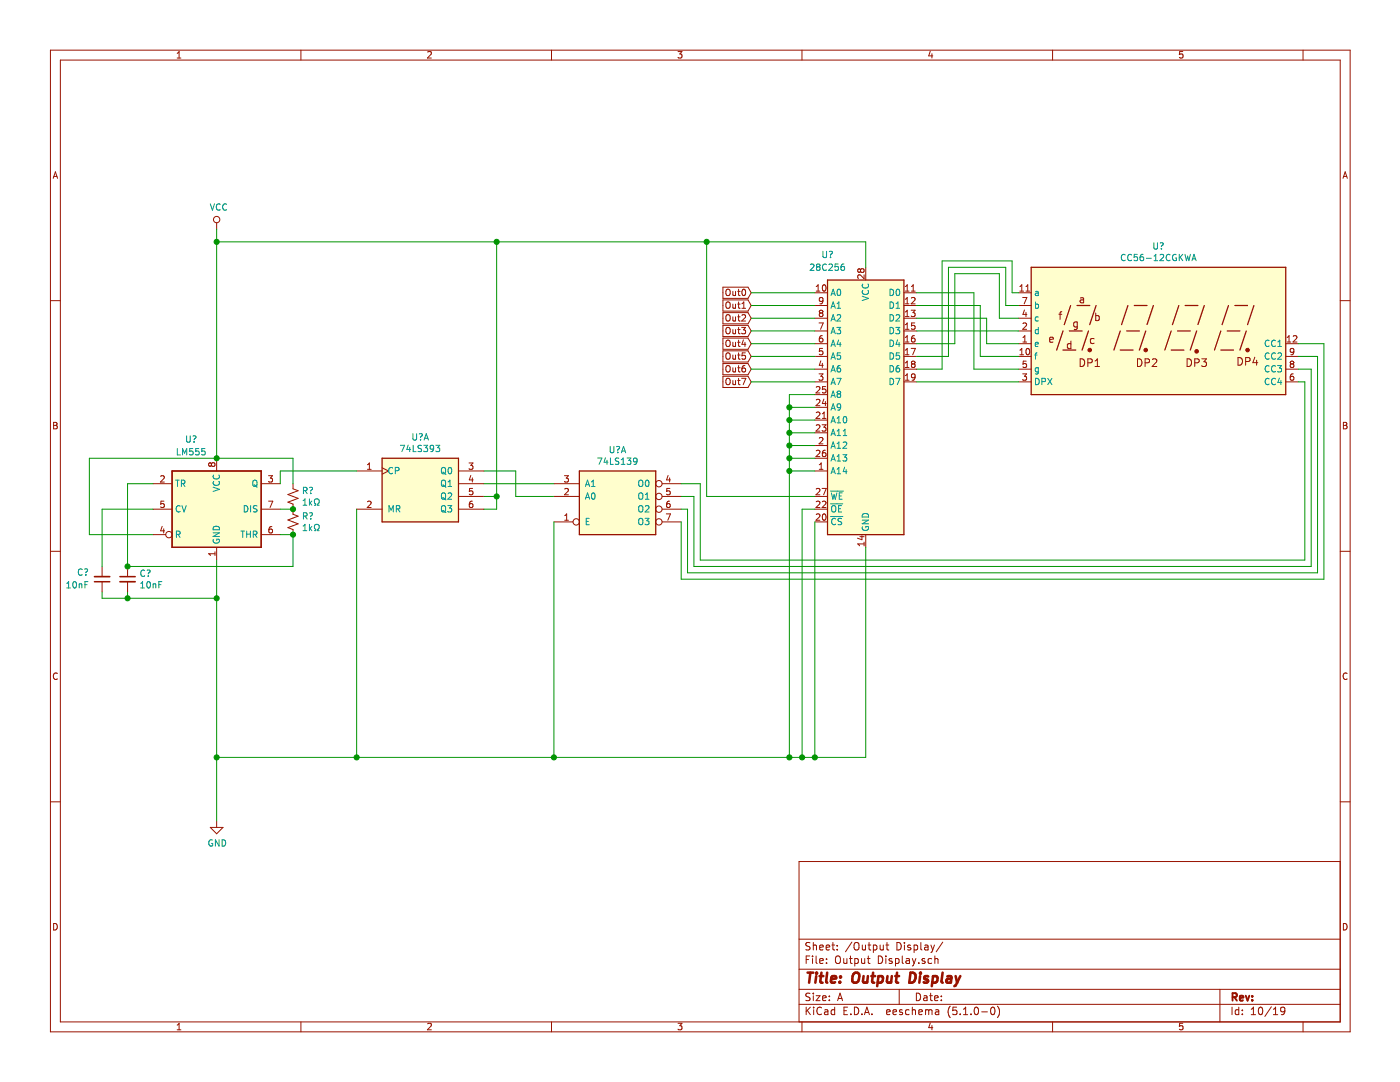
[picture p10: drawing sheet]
EESchema Schematic File Version 4
LIBS:TurtleTTL-cache
EELAYER 29 0
EELAYER END
$Descr A 11000 8500
encoding utf-8
Sheet 10 19
Title "Output Display"
Date ""
Rev ""
Comp ""
Comment1 ""
Comment2 ""
Comment3 ""
Comment4 ""
$EndDescr
$Comp
L Display_Character:CC56-12CGKWA U?
U 1 1
P 9100 2600
F 0 "U?" H 9100 3267 50  0000 C CNN
F 1 "CC56-12CGKWA" H 9100 3176 50  0000 C CNN
F 2 "Display_7Segment:CA56-12CGKWA" H 9100 2000 50  0001 C CNN
F 3 "http://www.kingbright.com/attachments/file/psearch/000/00/00/CC56-12CGKWA(Ver.8A).pdf" H 8670 2630 50  0001 C CNN
	1    9100 2600
	1    0    0    -1  
$EndComp
$Comp
L 74xx:74LS393 U?
U 1 1
P 3300 3800
F 0 "U?" H 3300 4167 50  0000 C CNN
F 1 "74LS393" H 3300 4076 50  0000 C CNN
F 2 "" H 3300 3800 50  0001 C CNN
F 3 "74xx\\74LS393.pdf" H 3300 3800 50  0001 C CNN
	1    3300 3800
	1    0    0    -1  
$EndComp
$Comp
L Memory_EEPROM:28C256 U?
U 1 1
P 6800 3200
F 0 "U?" H 6500 4400 50  0000 C CNN
F 1 "28C256" H 6500 4300 50  0000 C CNN
F 2 "" H 6800 3200 50  0001 C CNN
F 3 "http://ww1.microchip.com/downloads/en/DeviceDoc/doc0006.pdf" H 6800 3200 50  0001 C CNN
	1    6800 3200
	1    0    0    -1  
$EndComp
$Comp
L Device:R_Small_US R?
U 1 1
P 2300 4100
F 0 "R?" H 2368 4146 50  0000 L CNN
F 1 "1kΩ" H 2368 4055 50  0000 L CNN
F 2 "" H 2300 4100 50  0001 C CNN
F 3 "~" H 2300 4100 50  0001 C CNN
	1    2300 4100
	1    0    0    -1  
$EndComp
$Comp
L power:VCC #PWR?
U 1 1
P 1700 1800
F 0 "#PWR?" H 1700 1650 50  0001 C CNN
F 1 "VCC" H 1717 1973 50  0000 C CNN
F 2 "" H 1700 1800 50  0001 C CNN
F 3 "" H 1700 1800 50  0001 C CNN
	1    1700 1800
	1    0    0    -1  
$EndComp
$Comp
L power:GND #PWR?
U 1 1
P 1700 6450
F 0 "#PWR?" H 1700 6200 50  0001 C CNN
F 1 "GND" H 1705 6277 50  0000 C CNN
F 2 "" H 1700 6450 50  0001 C CNN
F 3 "" H 1700 6450 50  0001 C CNN
	1    1700 6450
	1    0    0    -1  
$EndComp
Wire Wire Line
	1700 4400 1700 4700
Connection ~ 1700 5950
Wire Wire Line
	1700 5950 1700 6450
Connection ~ 1700 1900
Wire Wire Line
	1700 1900 1700 1800
Wire Wire Line
	2800 4000 2800 5950
Connection ~ 2800 5950
Wire Wire Line
	2800 5950 1700 5950
Wire Wire Line
	1700 1900 3900 1900
Wire Wire Line
	800  4700 1000 4700
Connection ~ 1700 4700
Wire Wire Line
	1700 4700 1700 5950
Wire Wire Line
	1200 4200 700  4200
Wire Wire Line
	700  4200 700  3600
Wire Wire Line
	700  3600 1700 3600
Connection ~ 1700 3600
Wire Wire Line
	1700 3600 1700 1900
$Comp
L Device:C_Small C?
U 1 1
P 800 4550
F 0 "C?" H 900 4500 50  0000 L CNN
F 1 "10nF" H 900 4600 50  0000 L CNN
F 2 "" H 800 4550 50  0001 C CNN
F 3 "~" H 800 4550 50  0001 C CNN
	1    800  4550
	-1   0    0    1   
$EndComp
$Comp
L Timer:LM555 U?
U 1 1
P 1700 4000
F 0 "U?" H 1500 4550 50  0000 C CNN
F 1 "LM555" H 1500 4450 50  0000 C CNN
F 2 "" H 1700 4000 50  0001 C CNN
F 3 "http://www.ti.com/lit/ds/symlink/lm555.pdf" H 1700 4000 50  0001 C CNN
	1    1700 4000
	1    0    0    -1  
$EndComp
Wire Wire Line
	800  4700 800  4650
Wire Wire Line
	1200 4000 800  4000
Wire Wire Line
	800  4000 800  4450
Wire Wire Line
	1200 3800 1000 3800
Connection ~ 1000 4700
Wire Wire Line
	1000 4700 1700 4700
$Comp
L Device:R_Small_US R?
U 1 1
P 2300 3900
F 0 "R?" H 2368 3946 50  0000 L CNN
F 1 "1kΩ" H 2368 3855 50  0000 L CNN
F 2 "" H 2300 3900 50  0001 C CNN
F 3 "~" H 2300 3900 50  0001 C CNN
	1    2300 3900
	1    0    0    -1  
$EndComp
Wire Wire Line
	2300 4000 2200 4000
Wire Wire Line
	2300 4200 2200 4200
Wire Wire Line
	2200 3800 2200 3700
Wire Wire Line
	2200 3700 2800 3700
Wire Wire Line
	1000 4650 1000 4700
$Comp
L Device:C_Small C?
U 1 1
P 1000 4550
F 0 "C?" H 1092 4596 50  0000 L CNN
F 1 "10nF" H 1092 4505 50  0000 L CNN
F 2 "" H 1000 4550 50  0001 C CNN
F 3 "~" H 1000 4550 50  0001 C CNN
	1    1000 4550
	1    0    0    -1  
$EndComp
Wire Wire Line
	2300 4200 2300 4450
Wire Wire Line
	2300 4450 1000 4450
Wire Wire Line
	1000 3800 1000 4450
Connection ~ 2300 4200
Connection ~ 1000 4450
Connection ~ 2300 4000
Wire Wire Line
	2300 3800 2300 3600
Wire Wire Line
	2300 3600 1700 3600
Wire Wire Line
	4050 3700 3800 3700
Wire Wire Line
	3900 4000 3900 3900
Wire Wire Line
	3900 3900 3800 3900
Wire Wire Line
	3800 4000 3900 4000
Wire Wire Line
	3900 3900 3900 1900
Connection ~ 3900 3900
Wire Wire Line
	4050 3900 4050 3700
Wire Wire Line
	4350 3800 3800 3800
Wire Wire Line
	4350 3900 4050 3900
$Comp
L 74xx:74LS139 U?
U 1 1
P 4850 3900
F 0 "U?" H 4850 4267 50  0000 C CNN
F 1 "74LS139" H 4850 4176 50  0000 C CNN
F 2 "" H 4850 3900 50  0001 C CNN
F 3 "http://www.ti.com/lit/gpn/sn74LS139" H 4850 3900 50  0001 C CNN
	1    4850 3900
	1    0    0    -1  
$EndComp
Wire Wire Line
	2800 5950 4350 5950
Wire Wire Line
	4350 4100 4350 5950
Wire Wire Line
	5350 4100 5350 4550
Wire Wire Line
	5350 4000 5400 4000
Wire Wire Line
	5400 4000 5400 4500
Wire Wire Line
	5450 4450 5450 3900
Wire Wire Line
	5450 3900 5350 3900
Wire Wire Line
	5350 3800 5500 3800
Wire Wire Line
	5500 3800 5500 4400
Connection ~ 4350 5950
Wire Wire Line
	6800 2100 6800 1900
Wire Wire Line
	6800 1900 5550 1900
Connection ~ 3900 1900
Wire Wire Line
	6400 4100 6400 5950
Wire Wire Line
	6400 5950 6300 5950
Wire Wire Line
	6400 4000 6300 4000
Wire Wire Line
	6300 4000 6300 5950
Connection ~ 6300 5950
Wire Wire Line
	6300 5950 6200 5950
Wire Wire Line
	6400 3900 5550 3900
Wire Wire Line
	5550 3900 5550 1900
Connection ~ 5550 1900
Wire Wire Line
	5550 1900 3900 1900
Text GLabel 5900 2300 0    50   Input ~ 0
Out0
Text GLabel 5900 2400 0    50   Input ~ 0
Out1
Text GLabel 5900 2500 0    50   Input ~ 0
Out2
Text GLabel 5900 2600 0    50   Input ~ 0
Out3
Text GLabel 5900 2700 0    50   Input ~ 0
Out4
Text GLabel 5900 2800 0    50   Input ~ 0
Out5
Text GLabel 5900 2900 0    50   Input ~ 0
Out6
Text GLabel 5900 3000 0    50   Input ~ 0
Out7
Wire Wire Line
	5900 2300 6400 2300
Wire Wire Line
	6400 2400 5900 2400
Wire Wire Line
	5900 2500 6400 2500
Wire Wire Line
	6400 2600 5900 2600
Wire Wire Line
	5900 2700 6400 2700
Wire Wire Line
	6400 2800 5900 2800
Wire Wire Line
	5900 2900 6400 2900
Wire Wire Line
	6400 3000 5900 3000
Wire Wire Line
	6400 3700 6200 3700
Wire Wire Line
	6200 3700 6200 5950
Connection ~ 6200 5950
Wire Wire Line
	6400 3600 6200 3600
Wire Wire Line
	6200 3600 6200 3700
Connection ~ 6200 3700
Wire Wire Line
	6400 3500 6200 3500
Wire Wire Line
	6200 3500 6200 3600
Connection ~ 6200 3600
Wire Wire Line
	6400 3400 6200 3400
Wire Wire Line
	6200 3400 6200 3500
Connection ~ 6200 3500
Wire Wire Line
	6400 3300 6200 3300
Wire Wire Line
	6200 3300 6200 3400
Connection ~ 6200 3400
Wire Wire Line
	6400 3200 6200 3200
Wire Wire Line
	6200 3200 6200 3300
Connection ~ 6200 3300
Wire Wire Line
	6400 3100 6200 3100
Wire Wire Line
	6200 3100 6200 3200
Connection ~ 6200 3200
Wire Wire Line
	5500 4400 10250 4400
Wire Wire Line
	4350 5950 6200 5950
Wire Wire Line
	6800 4300 6800 5950
Wire Wire Line
	6800 5950 6400 5950
Connection ~ 6400 5950
Wire Wire Line
	7200 3000 8000 3000
Wire Wire Line
	7200 2300 7650 2300
Wire Wire Line
	7650 2300 7650 2900
Wire Wire Line
	7650 2900 8000 2900
Wire Wire Line
	7200 2400 7700 2400
Wire Wire Line
	7700 2400 7700 2800
Wire Wire Line
	7700 2800 8000 2800
Wire Wire Line
	7750 2500 7750 2700
Wire Wire Line
	7750 2700 8000 2700
Wire Wire Line
	7200 2600 8000 2600
Wire Wire Line
	7200 2700 7500 2700
Wire Wire Line
	7500 2700 7500 2150
Wire Wire Line
	7200 2800 7450 2800
Wire Wire Line
	7450 2800 7450 2100
Wire Wire Line
	7450 2100 7900 2100
Wire Wire Line
	7900 2100 7900 2400
Wire Wire Line
	7900 2400 8000 2400
Wire Wire Line
	7400 2050 7400 2900
Wire Wire Line
	7400 2900 7200 2900
Wire Wire Line
	7200 2500 7750 2500
Wire Wire Line
	7850 2500 8000 2500
Wire Wire Line
	7500 2150 7850 2150
Wire Wire Line
	7850 2150 7850 2500
Wire Wire Line
	8000 2300 7950 2300
Wire Wire Line
	7950 2300 7950 2050
Wire Wire Line
	7950 2050 7400 2050
Wire Wire Line
	10400 4550 10400 2700
Wire Wire Line
	10200 2700 10400 2700
Wire Wire Line
	5350 4550 10400 4550
Wire Wire Line
	10350 2800 10350 4500
Wire Wire Line
	10200 2800 10350 2800
Wire Wire Line
	5400 4500 10350 4500
Wire Wire Line
	10300 4450 10300 2900
Wire Wire Line
	10200 2900 10300 2900
Wire Wire Line
	5450 4450 10300 4450
Wire Wire Line
	10200 3000 10250 3000
Wire Wire Line
	10250 3000 10250 4400
$EndSCHEMATC
